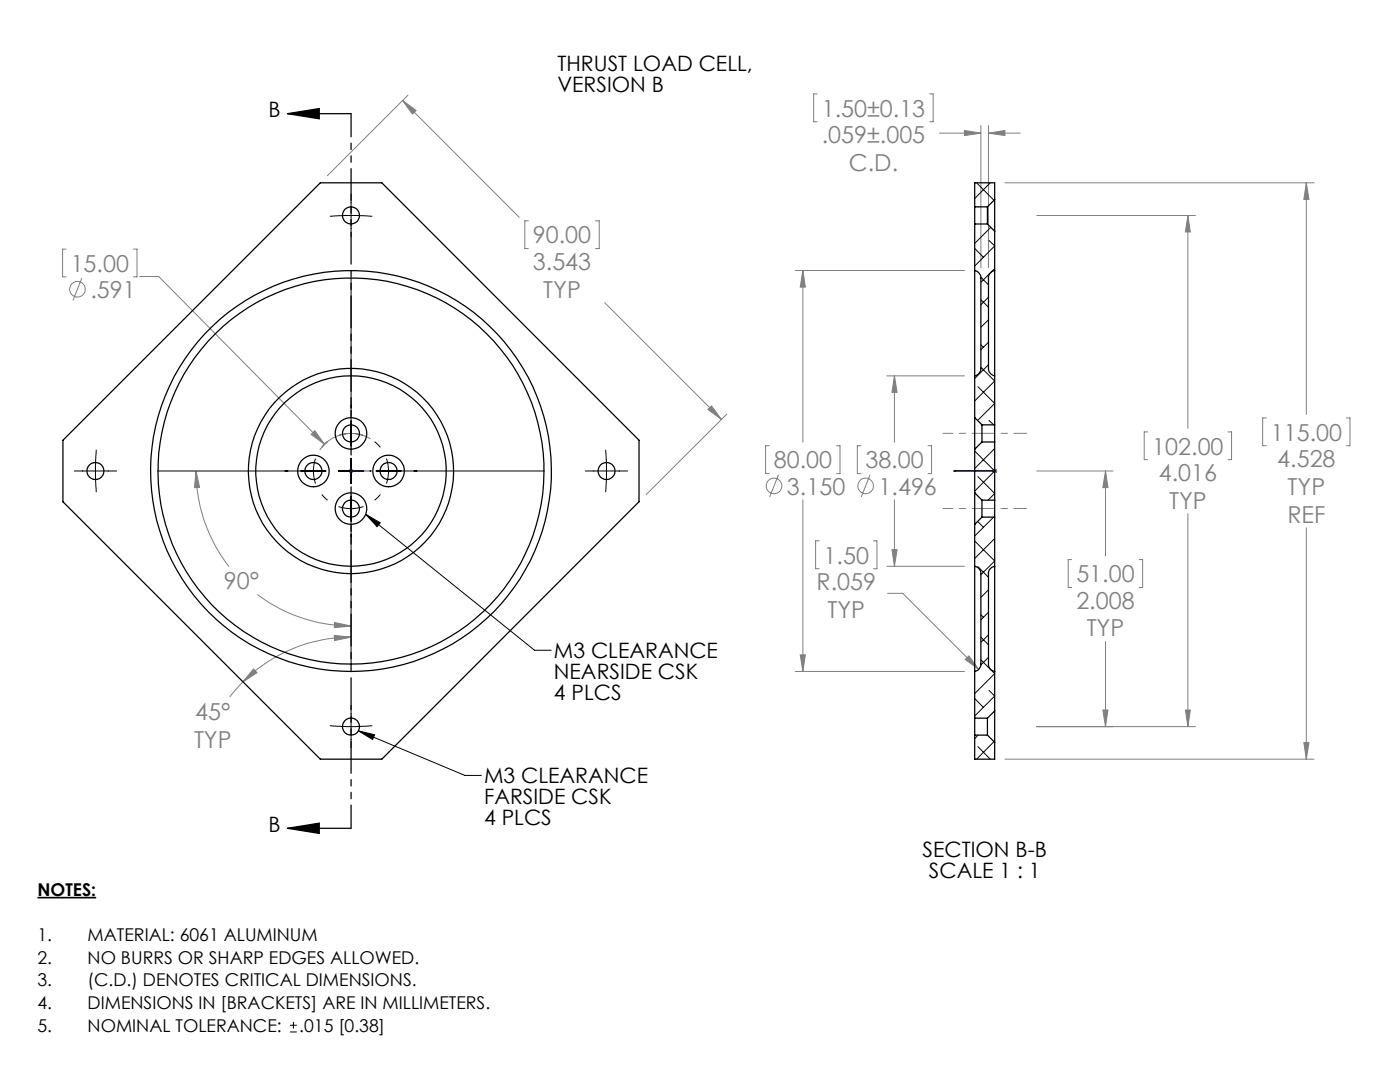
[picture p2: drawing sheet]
<svg xmlns="http://www.w3.org/2000/svg" width="279mm" height="216mm" viewBox="0 0 279 216" stroke-linecap="round" stroke-linejoin="round" font-family="sans-serif">
<g fill="none" stroke="#808080" stroke-width=".2">
<path d="M81.4 19l-16.1 16.1M163.1 18.7h-.7v5.6h.7M185.5 18.7h.7v5.6h-.7M80.3 20l2.7 2-.7 .8zM80.3 20l23.3 23.4M187.5 26.6h8.3M192.5 26l3.3 .6-3.3 .5zM195.8 25v28.4M197.3 25v28.4M197.3 26.6h6.3M197.3 26.6l3.3-.6v1.1zM200.6 36.5h61.7"/>
<path d="M260.7 36.5l.5 3.3h-1zM260.7 36.5v46.2M13.2 49.7h-.7v5.5h.7M16.3 55.5l-1.7 4.4M26.6 49.7h.7v5.5h-.7M27.9 55.2h3.8l33.1 33.5M105.4 44.1h-.7v5.5h.7M118.9 44.1h.7v5.5h-.7M158.7 54h33.8M160.2 54l.5 3.3h-1zM160.2 54v34.2M206.9 43h31.7"/>
<path d="M237.1 43l.5 3.3h-1zM237.1 43v42.4M120.7 60.4l23.3 23.3M177 75h15.5M178.5 75l.5 3.3h-1zM178.5 75v13.2M37.6 94h17.2M39.1 94l.7 3.3h-1zM39.1 94a30.9 30.9 0 0 0 6.6 19.1M62.1 86.7l.7-.8 2 2.8zM69.5 94h1.1M69.7 93.6l.7 .7"/>
<path d="M70.1 93.5v1M70.4 93.6l-.7 .7M73.9 87.6a7.4 7.4 0 0 0-10.1 2.2M141.3 81.7l.7-.7 2 2.7zM145.1 82.6l-16.1 16.1M153.5 88.9h-.7v5.6h.7M155.4 94.7l-1.8 4.5M160.2 99.7v34.3M166.9 88.9h.7v5.6h-.7M171.8 88.9h-.7v5.6h.7M173.6 94.7l-1.7 4.5M178.5 99.7v13.3"/>
<path d="M185.2 88.9h.7v5.6h-.7M198 94h1M198.2 93.6l.7 .7M198.5 93.5v1M198.9 93.6l-.7 .7M206.9 94h15.2M220.6 94v16.9M220.6 94l.5 3.3h-1zM229.1 86.2h-.7v5.5h.7M245.1 86.2h.7v5.5h-.7M252.7 83.4h-.7v5.5h.7M268.7 83.4h.7v5.5h-.7"/>
<path d="M51.4 118.6a31.4 31.4 0 0 0 18.7 6.3M163.5 107.9h-.7v5.6h.7M174.3 107.9h.7v5.6h-.7M177 113h15.5M177.1 118.4h3.1l15.1 15.2M178 109.7h1l-.5 3.3zM213.9 111.7h-.7v5.5h.7M227.3 111.7h.7v5.5h-.7M237.1 102.5v42.5M260.7 105.3v46.2M48.5 136.1l-2.6 3M50.6 133.5l.7 .7-2.8 1.9z"/>
<path d="M66.7 126.8l3.4 .3-3.3 .7zM66.8 124.2l3.3 .7-3.4 .3zM70.1 127.1a30.7 30.7 0 0 0-21.6 9M158.7 134h33.8M159.7 130.7h1l-.5 3.3zM192.6 131.6l.8-.7 1.9 2.7zM220.6 128v17M200.6 151.5h61.7M206.9 145h31.7M220.1 141.7h1l-.5 3.3zM236.6 141.7h1l-.5 3.3zM260.2 148.2h1l-.5 3.3z"/>
<circle cx="15.5" cy="57.7" r="1.55"/>
<circle cx="154.5" cy="97" r="1.56"/>
<circle cx="172.7" cy="97" r="1.56"/>
</g>
<path d="M7.5 179.1h11.7" fill="none" stroke="#000" stroke-width=".33"/>
<g fill="none" stroke="#000" stroke-width=".2">
<path d="M70.1 38.7v8.5M65.8 43.1l2.7-.1 5.8 .1M70.1 55.4v33.6M14.8 94h8.5M19.2 89.7l-.2 3 .2 5.5M31.4 94h33.7M63 91.5a7.5 7.5 0 0 0 0 5M67.5 94h5.1M67.6 86.9a7.5 7.5 0 0 1 4.9 0M70.1 91.4v5.1M70.1 99v33.6M75 94h33.7"/>
<path d="M77.1 91.5a7.5 7.5 0 0 1 0 5M116.8 94h8.5M120.9 89.7l.1 2.7-.1 5.8M67.6 101.1a7.5 7.5 0 0 0 4.9 0M73 102.6l2.9 1.7-.7 .8zM73 102.6l33.7 27.2h3.3M65.8 144.8l3.3 .2 5.2-.2M70.1 140.8v8.4M71.5 145.8l3.3 .8-.4 1zM71.5 145.8l21.3 8.9h3.3M57.9 205.9h1.3M57.9 204.6h1.3"/>
<path d="M58.6 203.9v1.3"/>
</g>
<path d="M64.2 98.7l1.2 1.1M65.4 88.1l-1.2 1.2M74.8 99.8l1.1-1.1M75.9 89.3l-1.1-1.2" fill="none" stroke="#000" stroke-width=".2" stroke-dasharray="15.2 1.3 1.3 1.3" stroke-linecap="butt"/>
<path d="M57.4 22.7h12.7M57.4 22.7l6.3-1v2zM57.4 165.3h12.7M57.4 165.3l6.3-1v2z" fill="none" stroke="#000" stroke-width=".25"/>
<path d="M70 94h.1zM70.1 94h.1M70.1 94h4M74.1 94h-.4h.4M190.4 94h.3h-.3M190.4 94h8.1M198.4 94h.2zM198.5 94h.1" fill="none" stroke="#00f" stroke-width=".2"/>
<path d="M70.1 22.7v142.6" fill="none" stroke="#000" stroke-width=".25" stroke-dasharray="6.3 1.3 1.3 1.3 1.3 1.3" stroke-dashoffset="1.7"/>
<path d="M204.9 86.5h-8.9M204.9 101.5h-8.9" fill="none" stroke="#808080" stroke-width=".2" stroke-dasharray="15.2 1.3 1.3 1.3" stroke-dashoffset="12.7"/>
<path d="M188.2 86.5h7.8M188.2 101.5h7.8" fill="none" stroke="#808080" stroke-width=".2" stroke-dasharray="15.2 1.3 1.3 1.3" stroke-dashoffset="13.2"/>
<g fill="#000">
<path d="M57.4 22.7l6.3-1v2zM57.4 165.3l6.3-1v2z"/>
<path d="M71.5 145.8l3.3 .8-.4 1zM73 102.6l2.9 1.7-.7 .8z"/>
</g>
<path d="M66.7 126.8l3.4 .3-3.3 .7zM50.6 133.5l.7 .7-2.8 1.9zM39.1 94l.7 3.3h-1zM66.8 124.2l3.3 .7-3.4 .3z" fill="#808080"/>
<g fill="#00f">
<path d="M73.7 94h.4zM70 94h.1z"/>
<path d="M198.4 94h.2zM190.4 94h.3zM198.4 94h.2zM190.4 94h.3z"/>
</g>
<path d="M80.3 20l2.7 2-.7 .8zM141.3 81.7l.7-.7 2 2.7zM62.1 86.7l2.7 2-2-2.8zM192.5 26l3.3 .6-3.3 .5zM197.3 26.6l3.3-.6v1.1zM160.2 54l.5 3.3h-1zM159.7 130.7h1l-.5 3.3zM178.5 75l.5 3.3h-1zM178 109.7h1l-.5 3.3zM220.6 94l.5 3.3h-1zM220.1 141.7h1l-.5 3.3zM236.6 141.7h1l-.5 3.3zM237.1 43l.5 3.3h-1zM260.2 148.2h1l-.5 3.3zM260.7 36.5l.5 3.3h-1zM192.6 131.6l2.7 2-1.9-2.7z" fill="#808080"/>
<g fill="none" stroke="#000" stroke-width=".25">
<path d="M198.5 39.8v6.3M198.5 39.8v-3.3h-4v4.8M198.5 39.8l-1.4 1.5M194.5 54a1.54 1.54 0 0 1 1.3 1.5v18a1.54 1.54 0 0 1-1.3 1.5M194.5 41.3v3.4M194.5 54v21M194.5 44.7v9.3M194.5 44.7h2.6M194.5 41.3h2.6M197.1 41.3v3.4M197.1 44.7l1.4 1.4M198.5 54a1.54 1.54 0 0 0-1.2 1.5v18a1.54 1.54 0 0 0 1.2 1.5"/>
<path d="M198.5 54v21M198.5 46.1v7.9M194.5 75v8.3M198.5 75v9.8M12.6 87.8l51.3-51.3h12.3l51.3 51.3v12.3l-51.3 51.4h-12.3l-51.3-51.4zM194.5 98.3v6.3M194.5 83.3v6.3M194.5 89.6v8.7M194.5 98.3l1.5 1.5M194.5 83.3l1.5 1.5M196 84.8v3.4M196 99.8v3.4"/>
<path d="M196 88.2l-1.5 1.4M196 88.2h2.5M196 99.8h2.5M196 84.8h2.5M198.5 84.8v3.4M198.5 99.8v3.4M198.5 88.2v11.6M194.5 113a1.47 1.47 0 0 1 1.3 1.5v18a1.47 1.47 0 0 1-1.3 1.5M194.5 113v21M194.5 104.6v8.4M196 103.2h2.5M196 103.2l-1.5 1.4"/>
<path d="M198.5 113a1.47 1.47 0 0 0-1.2 1.5v18a1.47 1.47 0 0 0 1.2 1.5M198.5 113v21M198.5 103.2v9.8M194.5 134v9.3M198.5 134v7.9M194.5 143.3v3.4M194.5 146.7v4.8h4v-3.4M194.5 146.7h2.6M194.5 143.3h2.6M197.1 143.3v3.4M197.1 146.7l1.4 1.4M198.5 141.9v6.2"/>
<path d="M198.5 141.9l-1.4 1.4"/>
<circle cx="70" cy="43" r="1.7"/>
<circle cx="19.1" cy="94" r="1.7"/>
<circle cx="62.5" cy="94" r="3.1"/>
<circle cx="62.5" cy="94" r="1.7"/>
<circle cx="70" cy="94" r="20.5"/>
<circle cx="70" cy="86.5" r="1.7"/>
<circle cx="70" cy="86.5" r="3.2"/>
<circle cx="70" cy="94" r="38.5"/>
<circle cx="70.1" cy="94" r="19"/>
<circle cx="70.1" cy="94" r="40"/>
<circle cx="77.5" cy="94" r="3.1"/>
<circle cx="77.5" cy="94" r="1.7"/>
<circle cx="121.1" cy="94" r="1.69"/>
<circle cx="70" cy="101.5" r="1.69"/>
<circle cx="70" cy="101.5" r="3.2"/>
<circle cx="70" cy="145" r="1.69"/>
</g>
<g fill="none" stroke="#000" stroke-width=".2">
<path d="M194.9 36.5l3.5 3.5M197.6 36.5l-3.1 3.1M194.5 49.6l1.8 1.7M195.2 41.2v.1M195.8 59.8l1.5 1.5M195.8 55.3l1.5 1.5M197.3 59.3l-1.5 1.5M197.4 48l1.1 1.1-4 4M197.7 45.4l-3.2 3.2M198.5 53.6l-2.7 2.7M195.2 77.2l3.3 3.3-3.4 3.4M195.8 73.3l2.7 2.7-4 4"/>
<path d="M195.8 68.8l.5 .5M197.3 63.8l-1.5 1.5M197.3 68.3l-1.5 1.5M197.3 72.8l-2.8 2.7M194.5 90l4 4-4 4M195.2 95.1l3.3 3.4-1.3 1.3M197.4 83.9l.9 .9M198.5 89.5l-4 4M194.5 108l4 3.9-2.7 2.8M195.1 104l1.2 1.2M195.2 113.1l2.1 2.1M197.3 117.7l-1.5 1.5"/>
<path d="M198.3 103.2l-3.8 3.8M198.5 107.5l-4 3.9M194.5 139.4l1.8 1.7M195.8 131.7l2.7 2.7-4 4M195.8 127.1l1.5 1.6M195.8 122.7l.5 .5M197.3 122.2l-1.5 1.5M197.3 126.7l-1.5 1.5M197.3 131.2l-1.5 1.5M197.4 137.8l1.1 1.1-4 4M195.2 149l2.4 2.5M195.2 146.7l-.7 .7"/>
<path d="M198.4 148l-3.5 3.5"/>
</g>
<g font-size="4.7" fill="#808080">
<text x="164" y="23.3">1.50±0.13</text>
<text x="164" y="28.5">.059±.005</text>
<text x="169.4" y="34.1">C.D.</text>
<text x="106.4" y="48.6">90.00</text>
<text x="106.4" y="53.8">3.543</text>
<text x="14.1" y="54.2">15.00</text>
<text x="18" y="59.5">.591</text>
<text x="108.4" y="59.4">TYP</text>
<text x="253.6" y="87.9">115.00</text>
<text x="154.4" y="93.5">80.00</text>
<text x="172.7" y="93.5">38.00</text>
<text x="230" y="90.7">102.00</text>
<text x="231.3" y="95.9">4.016</text>
<text x="254.9" y="93.2">4.528</text>
<text x="157.1" y="98.7">3.150</text>
<text x="175.3" y="98.7">1.496</text>
<text x="233.3" y="101.5">TYP</text>
<text x="257" y="98.7">TYP</text>
<text x="256.9" y="104.3">REF</text>
<text x="164.4" y="112.5">1.50</text>
<text x="44.7" y="117.6">90°</text>
<text x="163" y="117.7">R.059</text>
<text x="214.8" y="116.2">51.00</text>
<text x="165.1" y="123.3">TYP</text>
<text x="214.8" y="121.4">2.008</text>
<text x="216.9" y="127">TYP</text>
<text x="39" y="143.6">45°</text>
<text x="38.7" y="149.2">TYP</text>
</g>
<g font-size="4.2">
<text x="111.2" y="14.1">THRUST LOAD CELL,</text>
<text x="53.6" y="23.4">B</text>
<text x="111.2" y="18.3">VERSION B</text>
<text x="110.5" y="131.3">M3 CLEARANCE</text>
<text x="110.5" y="135.5">NEARSIDE CSK</text>
<text x="110.5" y="139.7">4 PLCS</text>
<text x="96.6" y="156.3">M3 CLEARANCE</text>
<text x="96.6" y="160.5">FARSIDE CSK</text>
<text x="53.6" y="166">B</text>
<text x="96.6" y="164.7">4 PLCS</text>
<text x="184.1" y="171">SECTION B-B</text>
<text x="185.4" y="175.2">SCALE 1 : 1</text>
</g>
<g font-size="3.5">
<text x="7.5" y="178.7">NOTES:</text>
<text x="7.5" y="187.8">1.</text>
<text x="17.5" y="187.8">MATERIAL: 6061 ALUMINUM</text>
<text x="7.5" y="192.3">2.</text>
<text x="7.5" y="196.8">3.</text>
<text x="17.5" y="192.3">NO BURRS OR SHARP EDGES ALLOWED.</text>
<text x="17.5" y="196.8">(C.D.) DENOTES CRITICAL DIMENSIONS.</text>
<text x="7.5" y="201.4">4.</text>
<text x="17.5" y="201.4">DIMENSIONS IN [BRACKETS] ARE IN MILLIMETERS.</text>
<text x="7.5" y="205.9">5.</text>
<text x="17.5" y="205.9">NOMINAL TOLERANCE:</text>
<text x="59.7" y="205.9">.015 [0.38]</text>
</g>
</svg>
